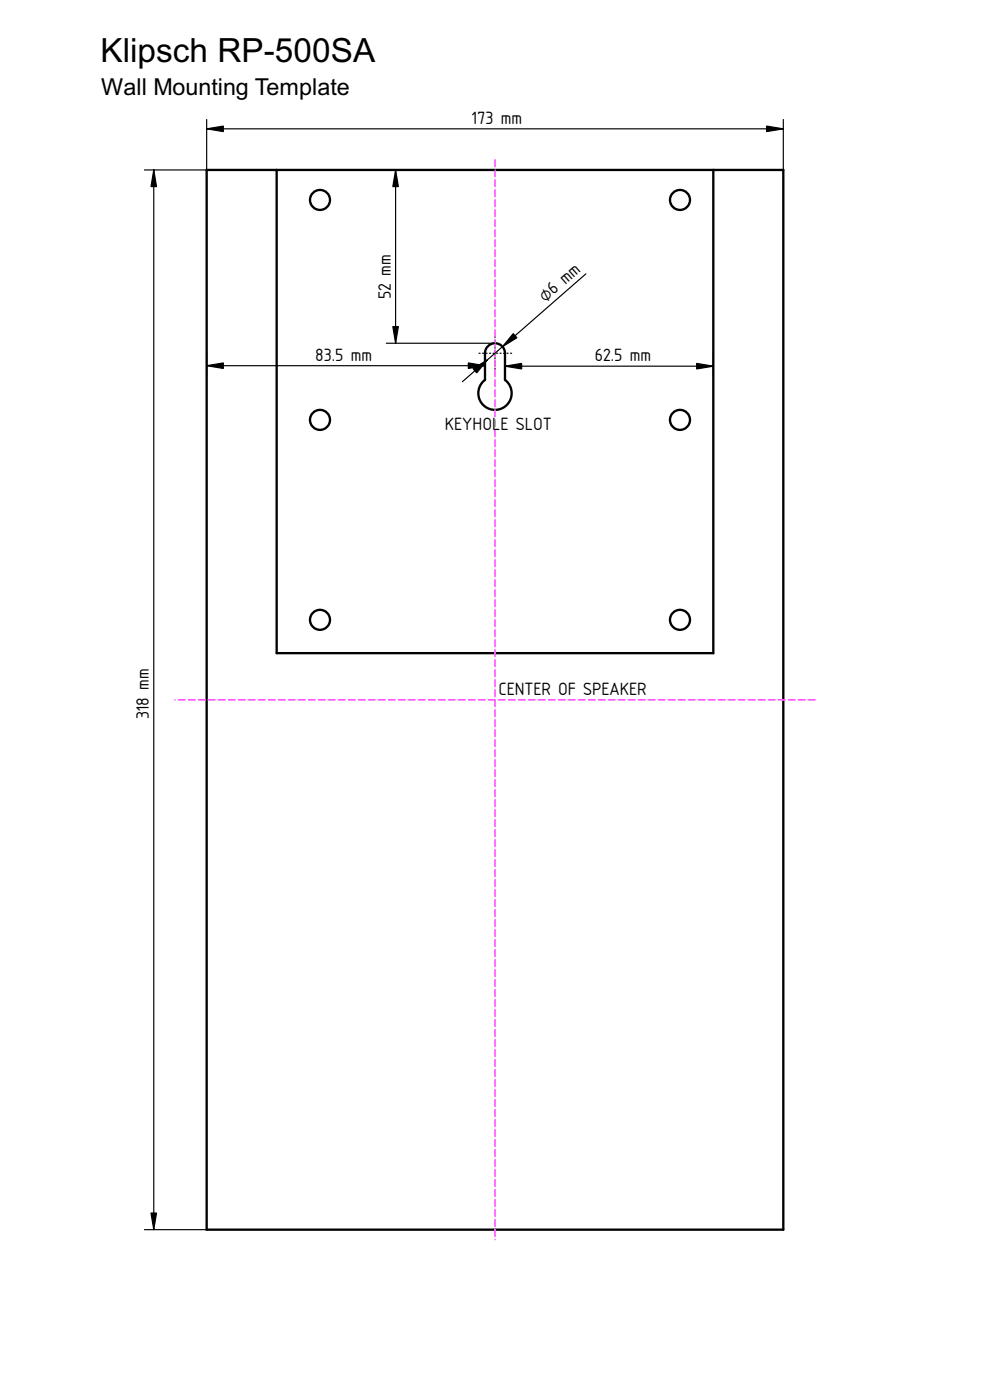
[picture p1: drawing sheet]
<svg xmlns="http://www.w3.org/2000/svg" width="297mm" height="420mm" viewBox="0 0 297 420" stroke-linecap="round" stroke-linejoin="round" font-family="sans-serif">
<g fill="none" stroke="#000" stroke-width=".7">
<path d="M62 51h173v318h-173zM83 51v145h131v-145M146.6 103.7a3 3 0 0 1 3.2-.4 3 3 0 0 1 1.7 2.7v8a5 5 0 0 1 .7 7.4 5 5 0 0 1-7.4 0 5 5 0 0 1 .7-7.4v-8a2.99 2.99 0 0 1 1.1-2.3z"/>
<circle cx="96" cy="60" r="3"/>
<circle cx="204" cy="60" r="3"/>
<circle cx="96" cy="126" r="3"/>
<circle cx="204" cy="126" r="3"/>
<circle cx="96" cy="186" r="3"/>
<circle cx="204" cy="186" r="3"/>
</g>
<path d="M148.5 101v10M153.5 106h-10" fill="none" stroke="#000" stroke-width=".35" stroke-dasharray=".4 .7"/>
<path d="M148.5 48v324M244.5 210h-192" fill="none" stroke="#f5f" stroke-width=".5" stroke-dasharray="2 1"/>
<g fill="none" stroke="#000" stroke-width=".35">
<path d="M62 35.9v15.1h-18.7M62 38.7h173M235 35.9v15.1M46.1 51v318M115.9 51h32.6M118.7 51v52M175.8 82.2l-37.1 32.4M62 106v6.6M62 109.7h83.5M115.9 103h32.6M145.5 106v6.6M151.5 109.9h62.5"/>
<path d="M151.5 106v6.7M214 106v6.7M43.3 369h18.7"/>
</g>
<path d="M62 38.7l5-.9v1.7zM230 37.8l5 .9-5 .8zM46.1 51l.9 5h-1.7zM118.7 51l.8 5h-1.6zM62 109.7l5-.8v1.7zM117.9 98h1.6l-.8 5zM140.5 108.9l5 .8-5 .9zM141.9 110.6l4.4-2.6-3.3 3.9zM154 100.1l1.1 1.3-4.3 2.6zM151.5 109.9l5-.8v1.6zM209 109.1l5 .8-5 .8zM45.3 364h1.7l-.9 5z" fill="#000" stroke="#000" stroke-width=".35"/>
<text font-size="10" x="30.1" y="18.6">Klipsch RP-500SA</text>
<text font-size="7" x="30.3" y="28.5">Wall Mounting Template</text>
<g font-size="5">
<text x="141.6" y="37.2">173 mm</text>
<text x="117.2" y="89.8" transform="rotate(-90 117.2 89.8)">52 mm</text>
<text x="163.6" y="90.8" transform="rotate(-41 163.6 90.8)">⌀6 mm</text>
<text x="94.6" y="108.3">83.5 mm</text>
<text x="178.4" y="108.4">62.5 mm</text>
<text x="133.5" y="129">KEYHOLE SLOT</text>
<text x="149.6" y="208.6">CENTER OF SPEAKER</text>
<text x="44.7" y="215.9" transform="rotate(-90 44.7 215.9)">318 mm</text>
</g>
</svg>
